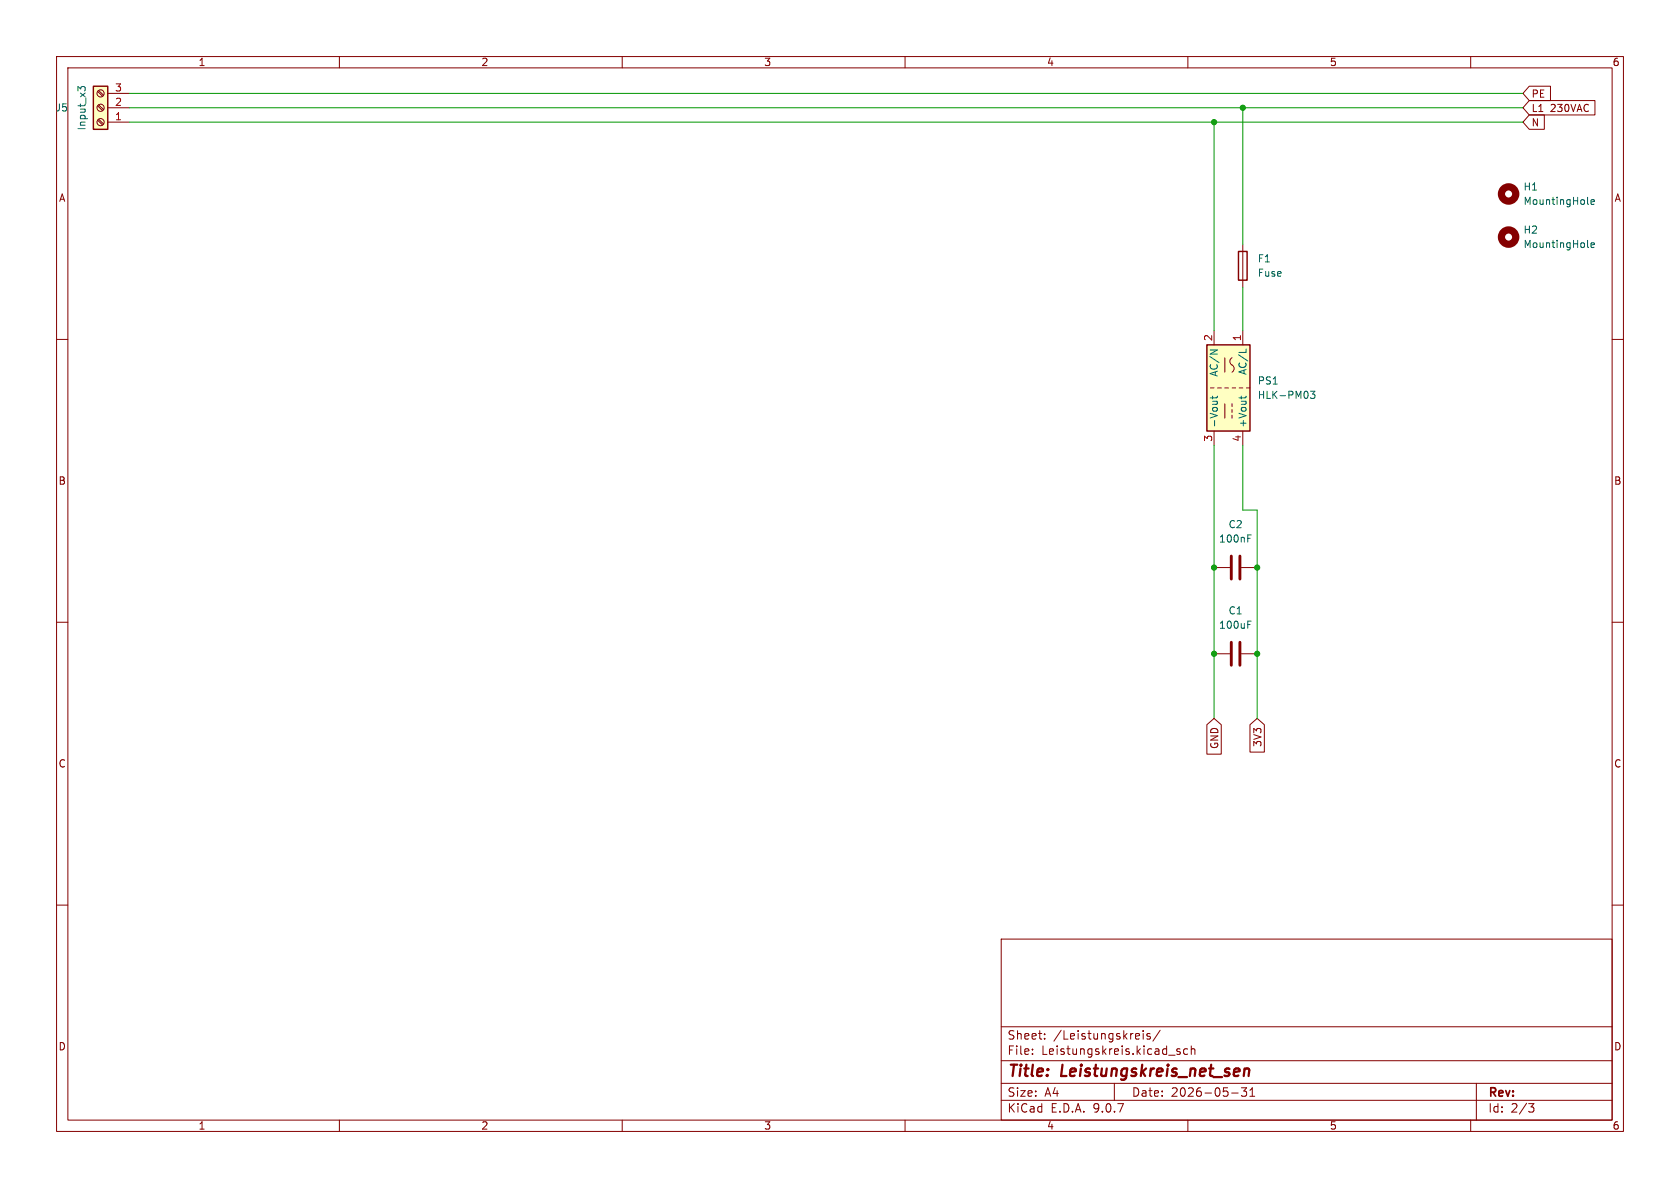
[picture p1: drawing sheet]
(kicad_sch
 (version 20250114)
 (generator "eeschema")
 (generator_version "9.0")
 (paper "A4")
 (title_block
  (title "Leistungskreis_net_sen")
  (date "2026-05-31"))
 (lib_symbols
  (symbol "Connector:Screw_Terminal_01x03"
   (pin_names
    (offset 1.016) (hide yes)) (exclude_from_sim no) (in_bom yes) (on_board yes)
   (property "Reference" "J" (at 0 5.08 0) (effects (font (size 1.27 1.27))))
   (property "Value" "Screw_Terminal_01x03" (at 0 -5.08 0) (effects (font (size 1.27 1.27))))
   (property "Footprint" "" (at 0 0 0) (effects (font (size 1.27 1.27)) (hide yes)))
   (property "Datasheet" "~" (at 0 0 0) (effects (font (size 1.27 1.27)) (hide yes)))
   (property "Description" "Generic screw terminal, single row, 01x03, script generated (kicad-library-utils/schlib/autogen/connector/)" (at 0 0 0) (effects (font (size 1.27 1.27)) (hide yes)))
   (symbol "Screw_Terminal_01x03_1_1"
    (rectangle (start -1.27 3.81) (end 1.27 -3.81) (stroke (width 0.254) (type default)) (fill (type background)))
    (polyline (pts (xy -0.5334 2.8702) (xy 0.3302 2.032)) (stroke (width 0.1524) (type default)) (fill (type none)))
    (polyline (pts (xy -0.5334 0.3302) (xy 0.3302 -0.508)) (stroke (width 0.1524) (type default)) (fill (type none)))
    (polyline (pts (xy -0.5334 -2.2098) (xy 0.3302 -3.048)) (stroke (width 0.1524) (type default)) (fill (type none)))
    (polyline (pts (xy -0.3556 3.048) (xy 0.508 2.2098)) (stroke (width 0.1524) (type default)) (fill (type none)))
    (polyline (pts (xy -0.3556 0.508) (xy 0.508 -0.3302)) (stroke (width 0.1524) (type default)) (fill (type none)))
    (polyline (pts (xy -0.3556 -2.032) (xy 0.508 -2.8702)) (stroke (width 0.1524) (type default)) (fill (type none)))
    (circle (center 0 2.54) (radius 0.635) (stroke (width 0.1524) (type default)) (fill (type none)))
    (circle (center 0 0) (radius 0.635) (stroke (width 0.1524) (type default)) (fill (type none)))
    (circle (center 0 -2.54) (radius 0.635) (stroke (width 0.1524) (type default)) (fill (type none)))
    (pin passive line (at -5.08 2.54 0) (length 3.81) (name "Pin_1" (effects (font (size 1.27 1.27)))) (number "1" (effects (font (size 1.27 1.27)))))
    (pin passive line (at -5.08 0 0) (length 3.81) (name "Pin_2" (effects (font (size 1.27 1.27)))) (number "2" (effects (font (size 1.27 1.27)))))
    (pin passive line (at -5.08 -2.54 0) (length 3.81) (name "Pin_3" (effects (font (size 1.27 1.27)))) (number "3" (effects (font (size 1.27 1.27))))))
   (embedded_fonts no))
  (symbol "Converter_ACDC:HLK-PM03" (exclude_from_sim no) (in_bom yes) (on_board yes)
   (property "Reference" "PS" (at 0 5.08 0) (effects (font (size 1.27 1.27))))
   (property "Value" "HLK-PM03" (at 0 -5.08 0) (effects (font (size 1.27 1.27))))
   (property "Footprint" "Converter_ACDC:Converter_ACDC_Hi-Link_HLK-PMxx" (at 0 -7.62 0) (effects (font (size 1.27 1.27)) (hide yes)))
   (property "Datasheet" "https://h.hlktech.com/download/ACDC%E7%94%B5%E6%BA%90%E6%A8%A1%E5%9D%973W%E7%B3%BB%E5%88%97/1/%E6%B5%B7%E5%87%8C%E7%A7%913W%E7%B3%BB%E5%88%97%E7%94%B5%E6%BA%90%E6%A8%A1%E5%9D%97%E8%A7%84%E6%A0%BC%E4%B9%A6V2.8.pdf" (at 10.16 -8.89 0) (effects (font (size 1.27 1.27)) (hide yes)))
   (property "Description" "Compact AC/DC board mount power module 3W 3V3" (at 0 0 0) (effects (font (size 1.27 1.27)) (hide yes)))
   (symbol "HLK-PM03_0_1"
    (rectangle (start -7.62 3.81) (end 7.62 -3.81) (stroke (width 0.254) (type default)) (fill (type background)))
    (polyline (pts (xy -5.334 -0.635) (xy -2.794 -0.635)) (stroke (width 0) (type default)) (fill (type none)))
    (arc (start -4.064 0.635) (mid -4.699 0.2495) (end -5.334 0.635) (stroke (width 0) (type default)) (fill (type none)))
    (arc (start -4.064 0.635) (mid -3.429 1.0072) (end -2.794 0.635) (stroke (width 0) (type default)) (fill (type none)))
    (polyline (pts (xy 0 3.81) (xy 0 3.175)) (stroke (width 0) (type default)) (fill (type none)))
    (polyline (pts (xy 0 2.54) (xy 0 1.905)) (stroke (width 0) (type default)) (fill (type none)))
    (polyline (pts (xy 0 1.27) (xy 0 0.635)) (stroke (width 0) (type default)) (fill (type none)))
    (polyline (pts (xy 0 0) (xy 0 -0.635)) (stroke (width 0) (type default)) (fill (type none)))
    (polyline (pts (xy 0 -1.27) (xy 0 -1.905)) (stroke (width 0) (type default)) (fill (type none)))
    (polyline (pts (xy 0 -2.54) (xy 0 -3.175)) (stroke (width 0) (type default)) (fill (type none)))
    (polyline (pts (xy 2.794 0.635) (xy 3.302 0.635)) (stroke (width 0) (type default)) (fill (type none)))
    (polyline (pts (xy 2.794 -0.635) (xy 5.334 -0.635)) (stroke (width 0) (type default)) (fill (type none)))
    (polyline (pts (xy 3.81 0.635) (xy 4.318 0.635)) (stroke (width 0) (type default)) (fill (type none)))
    (polyline (pts (xy 4.826 0.635) (xy 5.334 0.635)) (stroke (width 0) (type default)) (fill (type none))))
   (symbol "HLK-PM03_1_1"
    (pin power_in line (at -10.16 2.54 0) (length 2.54) (name "AC/L" (effects (font (size 1.27 1.27)))) (number "1" (effects (font (size 1.27 1.27)))))
    (pin power_in line (at -10.16 -2.54 0) (length 2.54) (name "AC/N" (effects (font (size 1.27 1.27)))) (number "2" (effects (font (size 1.27 1.27)))))
    (pin power_out line (at 10.16 2.54 180) (length 2.54) (name "+Vout" (effects (font (size 1.27 1.27)))) (number "4" (effects (font (size 1.27 1.27)))))
    (pin power_out line (at 10.16 -2.54 180) (length 2.54) (name "-Vout" (effects (font (size 1.27 1.27)))) (number "3" (effects (font (size 1.27 1.27))))))
   (embedded_fonts no))
  (symbol "Device:C"
   (pin_numbers (hide yes))
   (pin_names
    (offset 0.254)) (exclude_from_sim no) (in_bom yes) (on_board yes)
   (property "Reference" "C" (at 0.635 2.54 0) (effects (font (size 1.27 1.27)) (justify left)))
   (property "Value" "C" (at 0.635 -2.54 0) (effects (font (size 1.27 1.27)) (justify left)))
   (property "Footprint" "" (at 0.9652 -3.81 0) (effects (font (size 1.27 1.27)) (hide yes)))
   (property "Datasheet" "~" (at 0 0 0) (effects (font (size 1.27 1.27)) (hide yes)))
   (property "Description" "Unpolarized capacitor" (at 0 0 0) (effects (font (size 1.27 1.27)) (hide yes)))
   (symbol "C_0_1"
    (polyline (pts (xy -2.032 0.762) (xy 2.032 0.762)) (stroke (width 0.508) (type default)) (fill (type none)))
    (polyline (pts (xy -2.032 -0.762) (xy 2.032 -0.762)) (stroke (width 0.508) (type default)) (fill (type none))))
   (symbol "C_1_1"
    (pin passive line (at 0 3.81 270) (length 2.794) (name "~" (effects (font (size 1.27 1.27)))) (number "1" (effects (font (size 1.27 1.27)))))
    (pin passive line (at 0 -3.81 90) (length 2.794) (name "~" (effects (font (size 1.27 1.27)))) (number "2" (effects (font (size 1.27 1.27))))))
   (embedded_fonts no))
  (symbol "Device:Fuse"
   (pin_numbers (hide yes))
   (pin_names
    (offset 0)) (exclude_from_sim no) (in_bom yes) (on_board yes)
   (property "Reference" "F" (at 2.032 0 90) (effects (font (size 1.27 1.27))))
   (property "Value" "Fuse" (at -1.905 0 90) (effects (font (size 1.27 1.27))))
   (property "Footprint" "" (at -1.778 0 90) (effects (font (size 1.27 1.27)) (hide yes)))
   (property "Datasheet" "~" (at 0 0 0) (effects (font (size 1.27 1.27)) (hide yes)))
   (property "Description" "Fuse" (at 0 0 0) (effects (font (size 1.27 1.27)) (hide yes)))
   (symbol "Fuse_0_1"
    (rectangle (start -0.762 -2.54) (end 0.762 2.54) (stroke (width 0.254) (type default)) (fill (type none)))
    (polyline (pts (xy 0 2.54) (xy 0 -2.54)) (stroke (width 0) (type default)) (fill (type none))))
   (symbol "Fuse_1_1"
    (pin passive line (at 0 3.81 270) (length 1.27) (name "~" (effects (font (size 1.27 1.27)))) (number "1" (effects (font (size 1.27 1.27)))))
    (pin passive line (at 0 -3.81 90) (length 1.27) (name "~" (effects (font (size 1.27 1.27)))) (number "2" (effects (font (size 1.27 1.27))))))
   (embedded_fonts no))
  (symbol "Mechanical:MountingHole"
   (pin_numbers (hide yes))
   (pin_names
    (offset 1.016) (hide yes)) (exclude_from_sim no) (in_bom no) (on_board yes)
   (property "Reference" "H" (at 0 5.08 0) (effects (font (size 1.27 1.27))))
   (property "Value" "MountingHole" (at 0 3.175 0) (effects (font (size 1.27 1.27))))
   (property "Footprint" "" (at 0 0 0) (effects (font (size 1.27 1.27)) (hide yes)))
   (property "Datasheet" "~" (at 0 0 0) (effects (font (size 1.27 1.27)) (hide yes)))
   (property "Description" "Mounting Hole without connection" (at 0 0 0) (effects (font (size 1.27 1.27)) (hide yes)))
   (symbol "MountingHole_0_1"
    (circle (center 0 0) (radius 1.27) (stroke (width 1.27) (type default)) (fill (type none))))
   (embedded_fonts no))
  (symbol "MountingHole_1"
   (pin_numbers (hide yes))
   (pin_names
    (offset 1.016) (hide yes)) (exclude_from_sim no) (in_bom no) (on_board yes)
   (property "Reference" "H" (at 0 5.08 0) (effects (font (size 1.27 1.27))))
   (property "Value" "MountingHole" (at 0 3.175 0) (effects (font (size 1.27 1.27))))
   (property "Footprint" "" (at 0 0 0) (effects (font (size 1.27 1.27)) (hide yes)))
   (property "Datasheet" "~" (at 0 0 0) (effects (font (size 1.27 1.27)) (hide yes)))
   (property "Description" "Mounting Hole without connection" (at 0 0 0) (effects (font (size 1.27 1.27)) (hide yes)))
   (symbol "MountingHole_1_0_1"
    (circle (center 0 0) (radius 1.27) (stroke (width 1.27) (type default)) (fill (type none))))
   (embedded_fonts no)))
 (junction
  (at 222.25 100.33)
  (diameter 0)
  (color 0 0 0 0))
 (junction
  (at 214.63 21.59)
  (diameter 0)
  (color 0 0 0 0))
 (junction
  (at 219.71 19.05)
  (diameter 0)
  (color 0 0 0 0))
 (junction
  (at 214.63 100.33)
  (diameter 0)
  (color 0 0 0 0))
 (junction
  (at 222.25 115.57)
  (diameter 0)
  (color 0 0 0 0))
 (junction
  (at 214.63 115.57)
  (diameter 0)
  (color 0 0 0 0))
 (wire
  (pts (xy 214.63 21.59) (xy 269.24 21.59))
  (stroke (width 0) (type default)))
 (wire
  (pts (xy 222.25 90.17) (xy 222.25 100.33))
  (stroke (width 0) (type default)))
 (wire
  (pts (xy 219.71 90.17) (xy 222.25 90.17))
  (stroke (width 0) (type default)))
 (wire
  (pts (xy 214.63 100.33) (xy 214.63 115.57))
  (stroke (width 0) (type default)))
 (wire
  (pts (xy 219.71 78.74) (xy 219.71 90.17))
  (stroke (width 0) (type default)))
 (wire
  (pts (xy 219.71 19.05) (xy 219.71 43.18))
  (stroke (width 0) (type default)))
 (wire
  (pts (xy 219.71 19.05) (xy 269.24 19.05))
  (stroke (width 0) (type default)))
 (wire
  (pts (xy 22.86 21.59) (xy 214.63 21.59))
  (stroke (width 0) (type default)))
 (wire
  (pts (xy 22.86 19.05) (xy 219.71 19.05))
  (stroke (width 0) (type default)))
 (wire
  (pts (xy 214.63 21.59) (xy 214.63 58.42))
  (stroke (width 0) (type default)))
 (wire
  (pts (xy 222.25 115.57) (xy 222.25 127))
  (stroke (width 0) (type default)))
 (wire
  (pts (xy 214.63 115.57) (xy 214.63 127))
  (stroke (width 0) (type default)))
 (wire
  (pts (xy 222.25 100.33) (xy 222.25 115.57))
  (stroke (width 0) (type default)))
 (wire
  (pts (xy 214.63 78.74) (xy 214.63 100.33))
  (stroke (width 0) (type default)))
 (wire
  (pts (xy 219.71 50.8) (xy 219.71 58.42))
  (stroke (width 0) (type default)))
 (wire
  (pts (xy 22.86 16.51) (xy 269.24 16.51))
  (stroke (width 0) (type default)))
 (global_label "PE"
  (shape input)
  (at 269.24 16.51 0)
  (fields_autoplaced yes)
  (effects (font (size 1.27 1.27)) (justify left))
  (property "Intersheetrefs" "${INTERSHEET_REFS}" (at 274.6442 16.51 0) (effects (font (size 1.27 1.27)) (justify left) (hide yes))))
 (global_label "3V3"
  (shape input)
  (at 222.25 127 270)
  (fields_autoplaced yes)
  (effects (font (size 1.27 1.27)) (justify right))
  (property "Intersheetrefs" "${INTERSHEET_REFS}" (at 222.25 133.4928 90) (effects (font (size 1.27 1.27)) (justify right) (hide yes))))
 (global_label "N"
  (shape input)
  (at 269.24 21.59 0)
  (fields_autoplaced yes)
  (effects (font (size 1.27 1.27)) (justify left))
  (property "Intersheetrefs" "${INTERSHEET_REFS}" (at 273.5557 21.59 0) (effects (font (size 1.27 1.27)) (justify left) (hide yes))))
 (global_label "L1 230VAC"
  (shape input)
  (at 269.24 19.05 0)
  (fields_autoplaced yes)
  (effects (font (size 1.27 1.27)) (justify left))
  (property "Intersheetrefs" "${INTERSHEET_REFS}" (at 282.5061 19.05 0) (effects (font (size 1.27 1.27)) (justify left) (hide yes))))
 (global_label "GND"
  (shape input)
  (at 214.63 127 270)
  (fields_autoplaced yes)
  (effects (font (size 1.27 1.27)) (justify right))
  (property "Intersheetrefs" "${INTERSHEET_REFS}" (at 214.63 133.8557 90) (effects (font (size 1.27 1.27)) (justify right) (hide yes))))
 (symbol
  (lib_name "MountingHole_1")
  (lib_id "Mechanical:MountingHole")
  (at 266.7 34.29 0)
  (unit 1)
  (exclude_from_sim no)
  (in_bom no)
  (on_board yes)
  (dnp no)
  (fields_autoplaced yes)
  (property "Reference" "H1" (at 269.24 33.0199 0) (effects (font (size 1.27 1.27)) (justify left)))
  (property "Value" "MountingHole" (at 269.24 35.5599 0) (effects (font (size 1.27 1.27)) (justify left)))
  (property "Footprint" "AAFootprints:Mounting_Hole_M3" (at 266.7 34.29 0) (effects (font (size 1.27 1.27)) (hide yes)))
  (property "Datasheet" "~" (at 266.7 34.29 0) (effects (font (size 1.27 1.27)) (hide yes)))
  (property "Description" "Mounting Hole without connection" (at 266.7 34.29 0) (effects (font (size 1.27 1.27)) (hide yes))))
 (symbol
  (lib_id "Connector:Screw_Terminal_01x03")
  (at 17.78 19.05 180)
  (unit 1)
  (exclude_from_sim no)
  (in_bom yes)
  (on_board yes)
  (dnp no)
  (property "Reference" "J5" (at 10.922 19.05 0) (effects (font (size 1.27 1.27))))
  (property "Value" "Input_x3" (at 14.478 19.05 90) (effects (font (size 1.27 1.27))))
  (property "Footprint" "TerminalBlock_Phoenix:TerminalBlock_Phoenix_MKDS-1,5-3_1x03_P5.00mm_Horizontal" (at 17.78 19.05 0) (effects (font (size 1.27 1.27)) (hide yes)))
  (property "Datasheet" "~" (at 17.78 19.05 0) (effects (font (size 1.27 1.27)) (hide yes)))
  (property "Description" "Generic screw terminal, single row, 01x03, script generated (kicad-library-utils/schlib/autogen/connector/)" (at 17.78 19.05 0) (effects (font (size 1.27 1.27)) (hide yes)))
  (pin "3")
  (pin "1")
  (pin "2"))
 (symbol
  (lib_id "Device:C")
  (at 218.44 100.33 90)
  (unit 1)
  (exclude_from_sim no)
  (in_bom yes)
  (on_board yes)
  (dnp no)
  (fields_autoplaced yes)
  (property "Reference" "C2" (at 218.44 92.71 90) (effects (font (size 1.27 1.27))))
  (property "Value" "100nF" (at 218.44 95.25 90) (effects (font (size 1.27 1.27))))
  (property "Footprint" "Capacitor_SMD:C_0805_2012Metric_Pad1.18x1.45mm_HandSolder" (at 222.25 99.3648 0) (effects (font (size 1.27 1.27)) (hide yes)))
  (property "Datasheet" "~" (at 218.44 100.33 0) (effects (font (size 1.27 1.27)) (hide yes)))
  (property "Description" "Unpolarized capacitor" (at 218.44 100.33 0) (effects (font (size 1.27 1.27)) (hide yes)))
  (pin "1")
  (pin "2"))
 (symbol
  (lib_id "Mechanical:MountingHole")
  (at 266.7 41.91 0)
  (unit 1)
  (exclude_from_sim no)
  (in_bom no)
  (on_board yes)
  (dnp no)
  (fields_autoplaced yes)
  (property "Reference" "H2" (at 269.24 40.6399 0) (effects (font (size 1.27 1.27)) (justify left)))
  (property "Value" "MountingHole" (at 269.24 43.1799 0) (effects (font (size 1.27 1.27)) (justify left)))
  (property "Footprint" "AAFootprints:Mounting_Hole_M3" (at 266.7 41.91 0) (effects (font (size 1.27 1.27)) (hide yes)))
  (property "Datasheet" "~" (at 266.7 41.91 0) (effects (font (size 1.27 1.27)) (hide yes)))
  (property "Description" "Mounting Hole without connection" (at 266.7 41.91 0) (effects (font (size 1.27 1.27)) (hide yes))))
 (symbol
  (lib_id "Device:C")
  (at 218.44 115.57 270)
  (unit 1)
  (exclude_from_sim no)
  (in_bom yes)
  (on_board yes)
  (dnp no)
  (fields_autoplaced yes)
  (property "Reference" "C1" (at 218.44 107.95 90) (effects (font (size 1.27 1.27))))
  (property "Value" "100uF" (at 218.44 110.49 90) (effects (font (size 1.27 1.27))))
  (property "Footprint" "Capacitor_SMD:CP_Elec_6.3x5.8" (at 214.63 116.5352 0) (effects (font (size 1.27 1.27)) (hide yes)))
  (property "Datasheet" "~" (at 218.44 115.57 0) (effects (font (size 1.27 1.27)) (hide yes)))
  (property "Description" "Unpolarized capacitor" (at 218.44 115.57 0) (effects (font (size 1.27 1.27)) (hide yes)))
  (pin "1")
  (pin "2"))
 (symbol
  (lib_id "Converter_ACDC:HLK-PM03")
  (at 217.17 68.58 270)
  (unit 1)
  (exclude_from_sim no)
  (in_bom yes)
  (on_board yes)
  (dnp no)
  (fields_autoplaced yes)
  (property "Reference" "PS1" (at 222.25 67.3099 90) (effects (font (size 1.27 1.27)) (justify left)))
  (property "Value" "HLK-PM03" (at 222.25 69.8499 90) (effects (font (size 1.27 1.27)) (justify left)))
  (property "Footprint" "Converter_ACDC:Converter_ACDC_Hi-Link_HLK-PMxx" (at 209.55 68.58 0) (effects (font (size 1.27 1.27)) (hide yes)))
  (property "Datasheet" "https://h.hlktech.com/download/ACDC%E7%94%B5%E6%BA%90%E6%A8%A1%E5%9D%973W%E7%B3%BB%E5%88%97/1/%E6%B5%B7%E5%87%8C%E7%A7%913W%E7%B3%BB%E5%88%97%E7%94%B5%E6%BA%90%E6%A8%A1%E5%9D%97%E8%A7%84%E6%A0%BC%E4%B9%A6V2.8.pdf" (at 208.28 78.74 0) (effects (font (size 1.27 1.27)) (hide yes)))
  (property "Description" "Compact AC/DC board mount power module 3W 3V3" (at 217.17 68.58 0) (effects (font (size 1.27 1.27)) (hide yes)))
  (pin "1")
  (pin "3")
  (pin "2")
  (pin "4"))
 (symbol
  (lib_id "Device:Fuse")
  (at 219.71 46.99 0)
  (unit 1)
  (exclude_from_sim no)
  (in_bom yes)
  (on_board yes)
  (dnp no)
  (fields_autoplaced yes)
  (property "Reference" "F1" (at 222.25 45.7199 0) (effects (font (size 1.27 1.27)) (justify left)))
  (property "Value" "Fuse" (at 222.25 48.2599 0) (effects (font (size 1.27 1.27)) (justify left)))
  (property "Footprint" "Fuse:Fuseholder_Clip-5x20mm_Bel_FC-203-22_Lateral_P17.80x5.00mm_D1.17mm_Horizontal" (at 217.932 46.99 90) (effects (font (size 1.27 1.27)) (hide yes)))
  (property "Datasheet" "~" (at 219.71 46.99 0) (effects (font (size 1.27 1.27)) (hide yes)))
  (property "Description" "Fuse" (at 219.71 46.99 0) (effects (font (size 1.27 1.27)) (hide yes)))
  (pin "2")
  (pin "1")))
